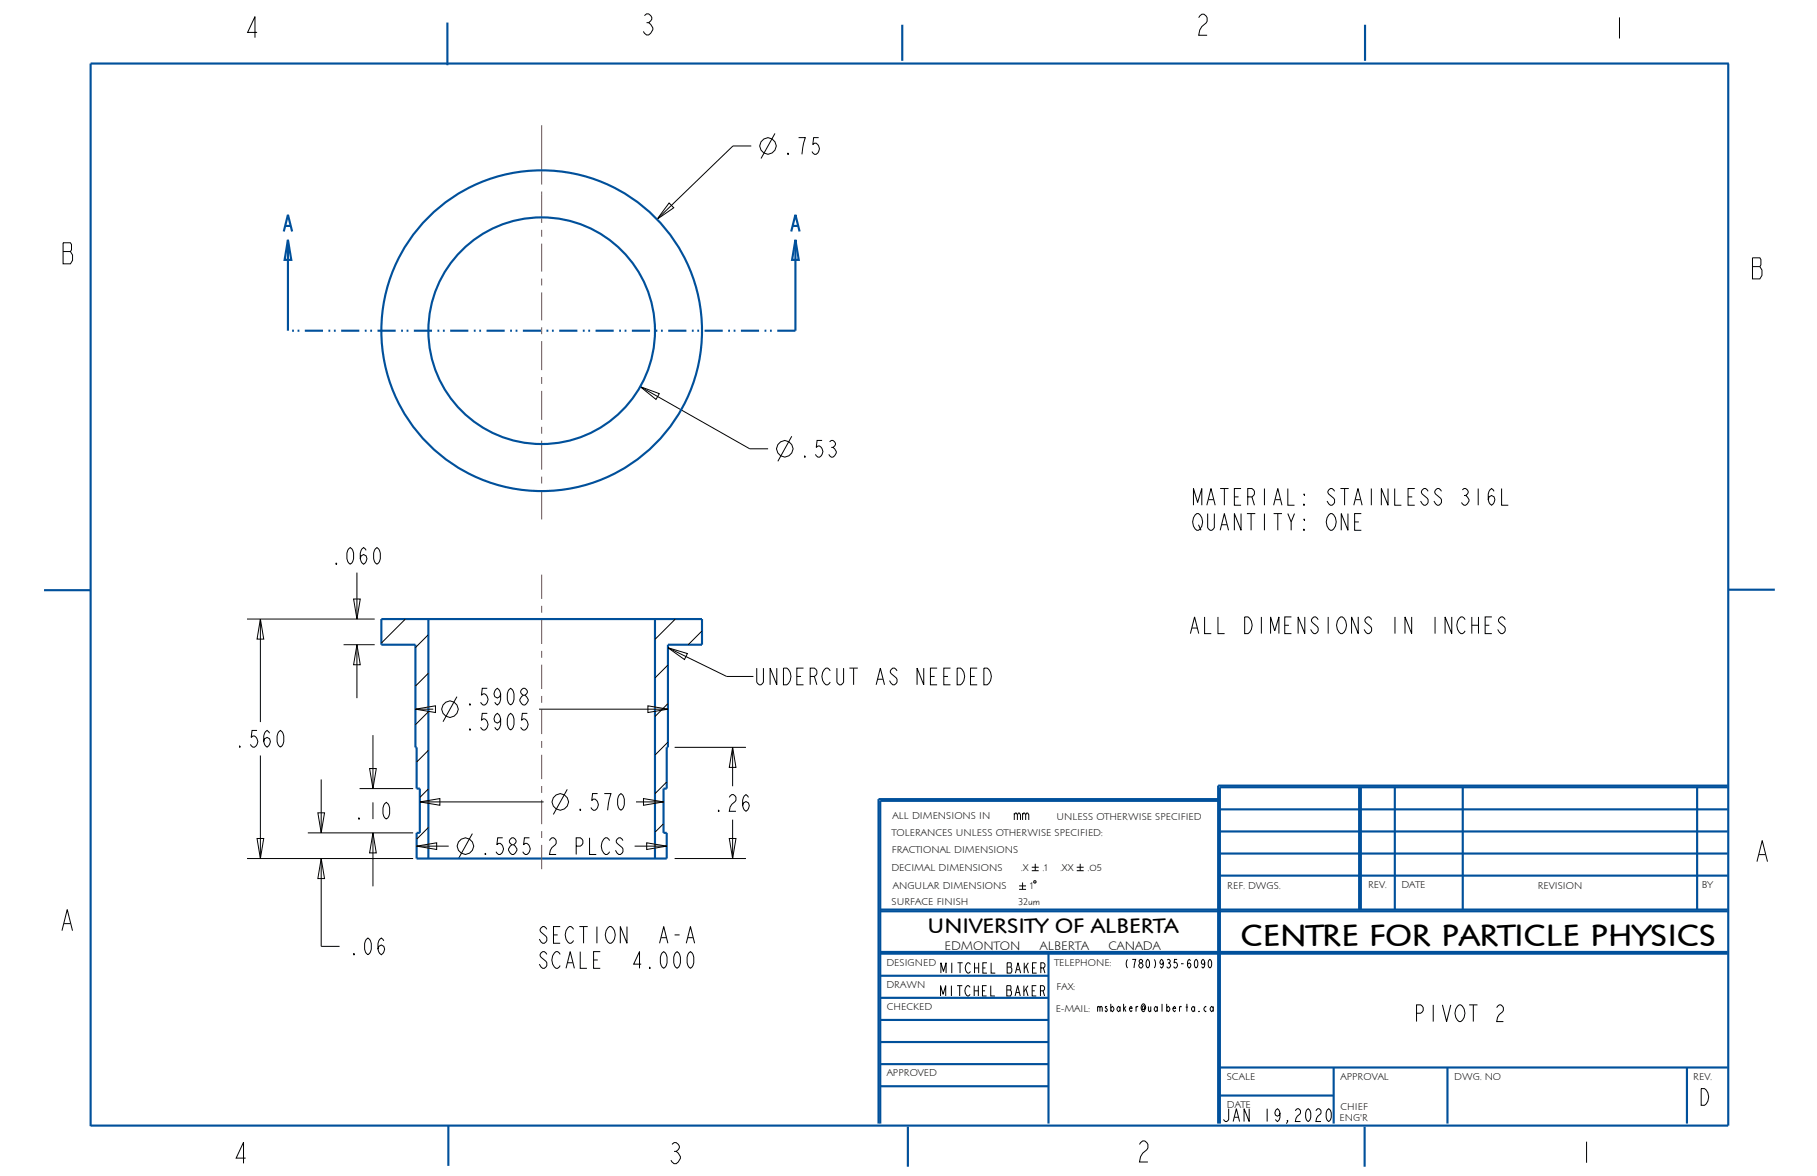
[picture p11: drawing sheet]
<svg xmlns="http://www.w3.org/2000/svg" width="432mm" height="279mm" viewBox="0 0 432 279" stroke-linecap="round" stroke-linejoin="round" font-family="sans-serif">
<g fill="none" stroke="#00509b" stroke-width=".51">
<path d="M106.3 5.4v10.1M214.4 5.9v8.5M324.4 5.9v8.5M410.7 15.1v252.3h-389.2M410.8 15.1h-389.3v252.5M67.4 55l1-4 1 4M67.8 53.7h1.2M68.4 57l.8 4.7h-1.6zM68.4 57v21.6M188 55l1-4 1 4M188.4 53.7h1.2M189 57l.8 4.7h-1.6z"/>
<path d="M189 57v21.6M21.5 140.2h-11M90.6 147.1h76.2v6.1h-8.1v24.4h-.3v9.8h-.7v10.5h.7v6.1h-59.4v-6.1h.8v-10.5h-.8v-9.8h-.3v-24.4h-8.1zM101.8 147.1v56.9M155.7 147.1v56.9M410.7 140.1h11.1M289.5 190.3h-80.3v76.6M289.5 189.9h-80.7v77M289.9 197.5h120.7M289.9 192.3h120.7M323 187v29.1M323.4 187v29.1"/>
<path d="M331.5 187v29.1M347.6 187v29.1M403.3 187v29.1M410.6 186.7h-121.1v80.2M410.6 187h-120.7v79.9M209.2 216.5h201.4M209.2 216.1h201.4M289.9 208h120.7M289.9 202.8h120.7M209.2 237.1h40M209.2 231.8h40M209.2 226.6h201.4"/>
<path d="M209.2 226.2h201.4M249.2 226.6v40.3M209.2 258.1h40M209.2 252.8h40M209.2 247.6h40M209.2 242.3h40M289.9 253.6h120.7M316.9 253.6v13.3M344 253.6v13.3M400.9 253.6v13.3M106.5 267.4v9.6M215.8 267.7v9.5"/>
<path d="M289.9 260.3h27M324.3 267.7v9.5"/>
</g>
<path d="M189 78.6h-120.6" fill="none" stroke="#00509b" stroke-width=".51" stroke-dasharray="4.3 1.3 .4 .9 .4 1.3" stroke-linecap="butt"/>
<g fill="none" stroke="#000" stroke-width=".24">
<path d="M178.5 34.7h-4.3l-18.1 17.4M184.2 31.7l-3.3 6M159 48.2l1.1 1.2-4 2.7zM152.1 91.9l4.6 1.6-.8 1.4zM152.1 91.9l26.1 14.7h4.3M188.2 103.7l-3.4 5.9M84.8 136v11.1M58.7 147.1h30.3M61.9 147.1l.8 4.7h-1.6zM61.9 147.1v24.5M81.6 153.2h7.4M84 142.3h1.6l-.8 4.8z"/>
<path d="M84.8 153.2l.8 4.7h-1.6zM84.8 153.2v12.7M96.3 147.1l-5.7 5.7M101.8 150.8l-3.1 3.1M101.8 159.9l-3.1 3.1M158.7 153.9l4.7 1.4-.7 1.4zM158.7 158l-3 3.1M158.7 153.9l14 6.8h6.3M160.5 147.1l-4.8 4.8M166.8 149.9l-3.2 3.3M61.9 179.5v24.5M88.6 174.7v12.7"/>
<path d="M98.7 168.5l4.8-.8v1.6zM98.7 168.5h4.3M101.8 169.1l-3.1 3.1M101.8 178.3l-2.8 2.8M108.6 165.5l-3.3 6M128.1 168.5h30.6M154 167.7l4.7 .8-4.7 .8zM158.7 167.2l-3 3M158.7 176.3l-3 3.1M160.3 177.6h17M174.1 177.6l.8 4.7h-1.6zM174.1 177.6v9.2"/>
<path d="M61.1 199.2h1.6l-.8 4.8zM73.2 197.9h25M75.5 193.1h1.6l-.8 4.8zM76.3 185.2v12.7M85.5 187.4h12.7M87.8 182.6h1.6l-.8 4.8zM88.6 197.9l.8 4.7h-1.6zM88.6 197.9v12.7M99.8 190.5l4.7-.8v1.6zM99.8 190.5h29.4M101.8 187.4l-2 2.1M101.8 196.6l-2.8 2.8"/>
<path d="M112.3 198.1l-3.4 5.9M134.8 187.5l-3.3 6M151.1 190.5h6.6M152.9 189.7l4.8 .8-4.8 .8zM157.7 195.7l-2 2M158.4 185.8l-2.7 2.8M173.3 199.2h1.6l-.8 4.8zM174.1 194.7v9.3M58.7 204h39.5M76.3 204l.8 4.7h-1.6zM76.3 204v20.8h4.4M99 201l4.8-.8v1.6z"/>
<path d="M99 201h7.6M150.8 201h7.6M153.7 200.2l4.7 .8-4.7 .8zM160.3 204h17M242.2 210.5h1.6M242.2 211.3h1.6M243 209.7v1.6M245.2 206h1.6M245.2 206.9h1.6M245.7 209.4l.4-.2 .1 .5-.4 .1zM246 205.2v1.7M255.9 206h1.6"/>
<path d="M255.9 206.9h1.6M256.7 205.2v1.7"/>
<circle cx="182.5" cy="34.7" r="1.95"/>
<circle cx="186.5" cy="106.6" r="1.95"/>
<circle cx="106.9" cy="168.5" r="1.95"/>
<circle cx="133.1" cy="190.5" r="1.95"/>
<circle cx="110.6" cy="201" r="1.95"/>
</g>
<g fill="none" stroke="#785055" stroke-width=".24">
<path d="M128.7 29.7v14.2M128.7 45.5v7.5M128.7 54.6v1.6M128.7 57.9v6.6M128.7 66.2v1.6M128.7 69.5v6.6M128.7 77.8v1.6M128.7 81v6.9M128.7 89.6v1.6M128.7 92.9v6.9M128.7 101.4v1.6M128.7 104.7v6.9"/>
<path d="M128.7 113.2v1.7M128.7 116.5v6.9M128.7 136.5v5.8M128.7 143.9v1.7M128.7 147.2v5.8M128.7 154.6v1.7M128.7 157.9v5.8M128.7 165.3v1.7M128.7 168.6v5.8M128.7 176v1.7M128.7 179.3v5.8M128.7 186.8v1.6"/>
<path d="M128.7 190v5.8M128.7 197.5v1.6M128.7 200.7v5.8"/>
</g>
<!-- layer: 02___PRT_ALL_AXES -->
<g fill="none" stroke="#00509b" stroke-width=".51">
<circle cx="128.7" cy="78.6" r="38.1"/>
<circle cx="128.7" cy="78.6" r="26.9"/>
</g>
<text font-size="7.4" x="294.9" y="224.7">CENTRE FOR PARTICLE PHYSICS</text>
<g font-size="6.5">
<text x="57.8" y="9">4</text>
<text x="151.9" y="8.3">3</text>
<text x="283.9" y="8.4">2</text>
<text x="382.9" y="9.1">1</text>
<text x="14.2" y="62.7">B</text>
<text x="415.7" y="66.3">B</text>
<text x="416.8" y="204.7">A</text>
<text x="14" y="221.1">A</text>
<text x="55.1" y="276.4">4</text>
<text x="158.4" y="276.5">3</text>
<text x="269.8" y="276.1">2</text>
<text x="375" y="276.3">1</text>
</g>
<g font-size="5.2">
<text x="185.8" y="36.7">.75</text>
<text x="189.8" y="108.6">.53</text>
<text x="283" y="120">MATERIAL: STAINLESS 316L</text>
<text x="283" y="126">QUANTITY: ONE</text>
<text x="78.5" y="134.1">.060</text>
<text x="282.3" y="150.5">ALL DIMENSIONS IN INCHES</text>
<text x="110.2" y="167.5">.5908</text>
<text x="179" y="162.7">UNDERCUT AS NEEDED</text>
<text x="110.2" y="173.5">.5905</text>
<text x="55.5" y="177.5">.560</text>
<text x="83.9" y="194.6">.10</text>
<text x="136.5" y="192.5">.570</text>
<text x="169.3" y="192.8">.26</text>
<text x="113.9" y="203">.585</text>
<text x="129.7" y="203">2 PLCS</text>
<text x="82.7" y="226.8">.06</text>
<text x="128.3" y="224.1">SECTION</text>
<text x="156.4" y="224.1">A-A</text>
<text x="128.1" y="230.1">SCALE</text>
<text x="150.2" y="230.1">4.000</text>
<text x="335.8" y="242.7">PIVOT 2</text>
<text x="403.5" y="262.6">D</text>
</g>
<text font-size="5.1" x="220.4" y="221.7">UNIVERSITY OF ALBERTA</text>
<text font-size="4" x="290.2" y="266.5">JAN 19,2020</text>
<g font-size="3.2">
<text x="240.8" y="194.8">mm</text>
<text x="223.5" y="231.2">MITCHEL BAKER</text>
<text x="223.5" y="236.6">MITCHEL BAKER</text>
</g>
<g font-size="3">
<text x="224.4" y="225.6">EDMONTON</text>
<text x="247.1" y="225.6">ALBERTA</text>
<text x="263.4" y="225.6">CANADA</text>
</g>
<text font-size="2.7" x="267.3" y="230">(780)935-6090</text>
<g font-size="2.4">
<text x="212.1" y="194.6">ALL DIMENSIONS IN</text>
<text x="251.1" y="194.8">UNLESS OTHERWISE SPECIFIED</text>
<text x="211.9" y="198.7">TOLERANCES UNLESS OTHERWISE SPECIFIED:</text>
<text x="211.9" y="202.7">FRACTIONAL DIMENSIONS</text>
<text x="211.8" y="206.9">DECIMAL DIMENSIONS</text>
<text x="242.7" y="206.9">.X</text>
<text x="247.9" y="206.9">.1</text>
<text x="252" y="206.9">.XX</text>
<text x="258.5" y="206.9">.05</text>
<text x="211.9" y="215">SURFACE FINISH</text>
<text x="212.2" y="211.3">ANGULAR DIMENSIONS</text>
<text x="242" y="215">32um</text>
<text x="244.8" y="211.3">1</text>
<text x="291.7" y="211.3">REF. DWGS.</text>
<text x="325.1" y="211">REV.</text>
<text x="333" y="211">DATE</text>
<text x="365.5" y="211.3">REVISION</text>
<text x="404.4" y="210.9">BY</text>
<text x="210.6" y="229.5">DESIGNED</text>
<text x="250.6" y="229.5">TELEPHONE:</text>
<text x="210.6" y="234.7">DRAWN</text>
<text x="210.7" y="239.9">CHECKED</text>
<text x="251.1" y="235.3">FAX:</text>
<text x="250.9" y="240.4">E-MAIL:</text>
<text x="261" y="240.3">msbaker@ualberta.ca</text>
<text x="210.7" y="255.6">APPROVED</text>
<text x="291.5" y="256.5">SCALE</text>
<text x="318.6" y="256.6">APPROVAL</text>
<text x="345.6" y="256.6">DWG. NO</text>
<text x="402.4" y="256.5">REV.</text>
<text x="291.5" y="263.2">DATE</text>
<text x="318.6" y="263.7">CHIEF</text>
<text x="318.3" y="266.4">ENG'R</text>
</g>
</svg>
